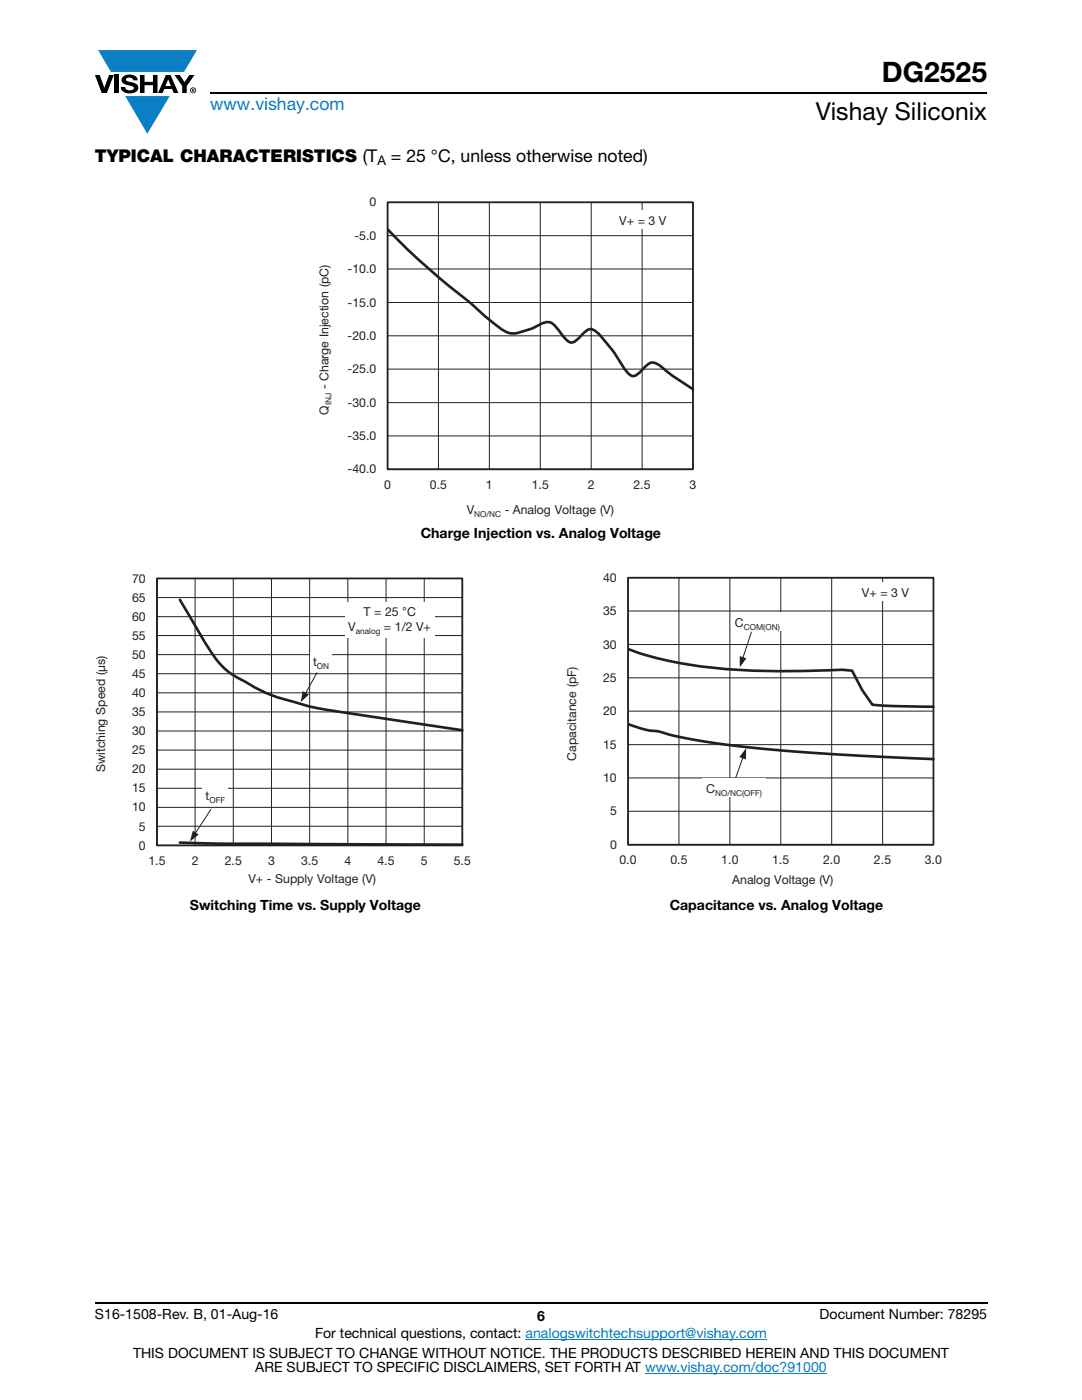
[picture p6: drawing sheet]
<svg xmlns="http://www.w3.org/2000/svg" width="216mm" height="279mm" viewBox="0 0 216 279" stroke-linecap="round" stroke-linejoin="round" font-family="sans-serif">
<g fill="#0a7fc3">
<path d="M19.6 10h19.7l-2.6 4.3h-1.1h-13.5z"/>
<path d="M25 19.2h8.9l-4.5 7.5z"/>
</g>
<g fill="#000">
<path d="M18.9 15h1l.9 2.5 1-2.5h.9l-1.4 3.6h-1zM22.9 15h.9v3.6h-.9zM24.6 15.3a2.1 2.1 0 0 1 2.8 .3l.1 .4h-.9a.79 .79 0 0 0-.7-.5 .79 .79 0 0 0-.8 .4l.3 .3 1 .2a1.08 1.08 0 0 1 1.2 1 1.08 1.08 0 0 1-1.1 1.2 1.73 1.73 0 0 1-2.4-1.2h.9a.96 .96 0 0 0 .8 .6 .96 .96 0 0 0 .9-.4 1.31 1.31 0 0 0-1.2-.6 1.03 1.03 0 0 1-1.1-.6 1.03 1.03 0 0 1 .2-1.1zM27.9 15h.9v1.3h1.7v-1.3h.9v3.6h-.9v-1.6h-1.7v1.6h-.9zM34.8 15h1.1l.9 1.4 1-1.4h1l-1.5 2.2v1.4h-.9v-1.4z"/>
<path d="M33.6 15.9l.5 1.3h-1.1zM33.1 15l-1.6 3.6h1l.3-.8h1.5l.3 .8h1l-1.6-3.6z"/>
<path d="M38.4 17.8h.2v.2h-.2zM38.3 17.7v.7h.1v-.3l.4 .3-.2-.3 .2-.2-.1-.2z"/>
<path d="M38.1 18a.46 .46 0 0 1 .9 0 .46 .46 0 0 1-.9 0zM37.9 18a.6 .6 0 0 0 1.2 0 .6 .6 0 0 0-1.2 0z"/>
</g>
<path d="M42 18.6h155M18.9 260h178.1" fill="none" stroke="#000" stroke-width=".36"/>
<path d="M104.9 267.3h48.1M128.7 274h36.3" fill="none" stroke="#007ec4" stroke-width=".2"/>
<g fill="#fff">
<path d="M63.5 39.2h75.5v64.2h-75.5z"/>
<path d="M77.3 40.4h61v53.3h-61z"/>
</g>
<g fill="none" stroke="#231f20" stroke-width=".2">
<path d="M77.3 40.4h61v53.3h-61zM77.3 53.7h61M77.3 47h61M87.5 40.4v53.3M97.6 40.4v53.3M107.8 40.4v53.3M118 40.4v53.3M128.1 40.4v53.3M77.3 73.7h61M77.3 67h61M77.3 60.4h61M77.3 87h61"/>
<path d="M77.3 80.4h61"/>
</g>
<path d="M77.3 40.4h61v53.3h-61z" fill="none" stroke="#231f20" stroke-width=".35"/>
<path d="M77.3 45.8a151.8 151.8 0 0 0 16.9 14.9l2.9 2.7a16.3 16.3 0 0 0 4.6 3.1 11 11 0 0 0 5.2-1.3l.6-.3a2.43 2.43 0 0 1 3.9 .9l.5 .6a4.5 4.5 0 0 0 2 2 2.9 2.9 0 0 0 2-1.4 2.9 2.9 0 0 1 2.1-1.3 6.8 6.8 0 0 1 3 2.7l1.5 1.9 1.6 2.5a5.3 5.3 0 0 0 2 2.2 2.34 2.34 0 0 0 2-1.2 3.7 3.7 0 0 1 2-1.5 7.4 7.4 0 0 1 3.5 2.3l4.7 3.1" fill="none" stroke="#231f20" stroke-width=".53"/>
<g fill="#fff">
<path d="M123.1 42h10.8v3.7h-10.8z"/>
<path d="M18.9 114.2h75.1v62.5h-75.1z"/>
<path d="M31.3 115.4h61v53.3h-61z"/>
</g>
<g fill="none" stroke="#231f20" stroke-width=".2">
<path d="M31.3 115.4h61v53.3h-61zM31.3 119.3h61M38.9 115.4v53.3M46.5 115.4v53.3M54.2 115.4v53.3M61.8 115.4v53.3M69.4 115.4v53.3M77 115.4v53.3M84.7 115.4v53.3M31.3 138.3h61M31.3 134.5h61M31.3 130.6h61"/>
<path d="M31.3 126.8h61M31.3 123.1h61M31.3 157.3h61M31.3 153.5h61M31.3 149.7h61M31.3 145.9h61M31.3 142.1h61M31.3 164.9h61M31.3 161.1h61"/>
</g>
<path d="M31.3 115.4h61v53.3h-61z" fill="none" stroke="#231f20" stroke-width=".35"/>
<path d="M35.9 119.7l2.6 4.4a54.9 54.9 0 0 0 5.8 8.8 20.5 20.5 0 0 0 5.3 3.6 32.9 32.9 0 0 0 10.3 3.9 117.6 117.6 0 0 0 15.2 2.8l17.2 2.5M35.9 168.2l9.3 .2 47.1 .2" fill="none" stroke="#231f20" stroke-width=".53"/>
<g fill="#fff">
<path d="M68.9 120.2h17.8v7h-17.8z"/>
<path d="M62 130.1h4.2v3.7h-4.2z"/>
<path d="M40.4 156.7h5.1v3.8h-5.1z"/>
</g>
<path d="M42.1 161.5l-3.2 5" fill="none" stroke="#231f20" stroke-width=".2"/>
<path d="M38.5 165.8l1.2 .8-1.8 1.3z" fill="#231f20"/>
<path d="M63.3 134.2l-2.4 4.4" fill="none" stroke="#231f20" stroke-width=".2"/>
<path d="M60.4 137.9l1.2 .7-1.6 1.5z" fill="#231f20"/>
<g fill="#fff">
<path d="M112.9 114.1h75.1v62.8h-75.1z"/>
<path d="M125.3 115.3h61v53.3h-61z"/>
</g>
<g fill="none" stroke="#231f20" stroke-width=".2">
<path d="M125.3 115.3h61v53.3h-61zM135.5 115.3v53.3M145.6 115.3v53.3M155.8 115.3v53.3M166 115.3v53.3M176.1 115.3v53.3M125.3 135.3h61M125.3 128.6h61M125.3 121.9h61M125.3 155.3h61M125.3 148.6h61M125.3 141.9h61"/>
<path d="M125.3 161.9h61"/>
</g>
<path d="M125.3 115.3h61v53.3h-61z" fill="none" stroke="#231f20" stroke-width=".35"/>
<path d="M125.3 129.5a81 81 0 0 0 26.3 4.4h8.3l8.1-.2 2 .1 2 3.9 2.1 3 4 .2 8.2 .1M125.3 144.5a20.8 20.8 0 0 0 6.5 1.6l2.5 .7 5.2 1 5.7 .9 6.1 .6 15.1 1.2 19.9 1" fill="none" stroke="#231f20" stroke-width=".53"/>
<path d="M171.4 116.2h10.6v3.8h-10.6z" fill="#fff"/>
<path d="M149.9 126.1l-1.7 5.4" fill="none" stroke="#231f20" stroke-width=".2"/>
<path d="M147.6 130.9l1.3 .5-1.3 1.8z" fill="#231f20"/>
<path d="M148.3 151l-1.5 4.3" fill="none" stroke="#231f20" stroke-width=".2"/>
<path d="M148.9 149.3l-.1 2.3-1.3-.5z" fill="#231f20"/>
<g fill="#fff">
<path d="M146 122.2h10.3v3.7h-10.3z"/>
<path d="M140.1 155.3h12.7v3.8h-12.7z"/>
</g>
<text font-size="5.6" x="175.9" y="16.4">DG2525</text>
<text font-size="4.9" x="162.8" y="24">Vishay Siliconix</text>
<text font-size="3.5" fill="#007ec4" x="42" y="21.9">www.vishay.com</text>
<g font-size="3.5">
<text x="18.9" y="32.3">TYPICAL CHARACTERISTICS (T</text>
<text x="78" y="32.3">= 25 °C, unless otherwise noted)</text>
</g>
<g font-size="2.8">
<text x="84" y="107.4">Charge Injection vs. Analog Voltage</text>
<text x="37.9" y="181.6">Switching Time vs. Supply Voltage</text>
<text x="133.6" y="181.6">Capacitance vs. Analog Voltage</text>
<text x="18.9" y="263.3">S16-1508-Rev. B, 01-Aug-16</text>
<text x="107.2" y="263.6">6</text>
<text x="163.6" y="263.3">Document Number: 78295</text>
<text x="62.9" y="267.1">For technical questions, contact: analogswitchtechsupport@vishay.com</text>
<text x="26.5" y="271">THIS DOCUMENT IS SUBJECT TO CHANGE WITHOUT NOTICE. THE PRODUCTS DESCRIBED HEREIN AND THIS DOCUMENT</text>
<text x="50.9" y="273.8">ARE SUBJECT TO SPECIFIC DISCLAIMERS, SET FORTH AT www.vishay.com/doc?91000</text>
</g>
<text font-size="2.6" x="75.3" y="33">A</text>
<g font-size="2.5" fill="#231f20">
<text x="73.7" y="41.2">0</text>
<text x="70.7" y="47.9">-5.0</text>
<text x="123.6" y="44.8">V+ = 3 V</text>
<text x="69.3" y="54.5">-10.0</text>
<text x="69.3" y="61.2">-15.0</text>
<text x="69.3" y="67.8">-20.0</text>
<text x="65.6" y="77.7" transform="rotate(-90 65.6 77.7)">- Charge Injection (pC)</text>
<text x="69.3" y="74.5">-25.0</text>
<text x="65.6" y="82.7" transform="rotate(-90 65.6 82.7)">Q</text>
<text x="69.3" y="81.2">-30.0</text>
<text x="69.3" y="87.8">-35.0</text>
<text x="69.3" y="94.5">-40.0</text>
<text x="76.7" y="97.6">0</text>
<text x="85.8" y="97.6">0.5</text>
<text x="97" y="97.6">1</text>
<text x="106.1" y="97.6">1.5</text>
<text x="117.3" y="97.6">2</text>
<text x="126.4" y="97.6">2.5</text>
<text x="137.6" y="97.6">3</text>
<text x="93.1" y="102.5">V</text>
<text x="100.7" y="102.5">- Analog Voltage (V)</text>
<text x="26.4" y="116.3">70</text>
<text x="120.4" y="116.1">40</text>
<text x="172" y="119.1">V+ = 3 V</text>
<text x="26.4" y="123.9">60</text>
<text x="26.4" y="120.1">65</text>
<text x="69.5" y="125.9">V</text>
<text x="72.5" y="123">T = 25 °C</text>
<text x="76.6" y="125.9">= 1/2 V+</text>
<text x="120.4" y="122.8">35</text>
<text x="146.6" y="125.1">C</text>
<text x="26.4" y="131.5">50</text>
<text x="26.4" y="127.7">55</text>
<text x="120.4" y="129.4">30</text>
<text x="26.4" y="135.3">45</text>
<text x="62.5" y="132.9">t</text>
<text x="120.4" y="136.1">25</text>
<text x="26.4" y="142.9">35</text>
<text x="26.4" y="139.1">40</text>
<text x="120.4" y="142.8">20</text>
<text x="26.4" y="146.7">30</text>
<text x="120.4" y="149.4">15</text>
<text x="21" y="154.1" transform="rotate(-90 21 154.1)">Switching Speed (μs)</text>
<text x="26.4" y="154.3">20</text>
<text x="26.4" y="150.5">25</text>
<text x="115" y="151.8" transform="rotate(-90 115 151.8)">Capacitance (pF)</text>
<text x="26.4" y="161.9">10</text>
<text x="26.4" y="158.1">15</text>
<text x="41" y="159.6">t</text>
<text x="120.4" y="156.1">10</text>
<text x="140.9" y="158.2">C</text>
<text x="27.7" y="165.7">5</text>
<text x="121.7" y="162.7">5</text>
<text x="27.7" y="169.6">0</text>
<text x="29.6" y="172.7">1.5</text>
<text x="38.3" y="172.7">2</text>
<text x="44.8" y="172.7">2.5</text>
<text x="53.5" y="172.7">3</text>
<text x="60.1" y="172.7">3.5</text>
<text x="68.7" y="172.7">4</text>
<text x="75.3" y="172.7">4.5</text>
<text x="84" y="172.7">5</text>
<text x="90.5" y="172.7">5.5</text>
<text x="121.7" y="169.4">0</text>
<text x="123.6" y="172.5">0.0</text>
<text x="133.8" y="172.5">0.5</text>
<text x="143.9" y="172.5">1.0</text>
<text x="154.1" y="172.5">1.5</text>
<text x="164.2" y="172.5">2.0</text>
<text x="174.4" y="172.5">2.5</text>
<text x="184.5" y="172.5">3.0</text>
<text x="49.6" y="176.2">V+ - Supply Voltage (V)</text>
<text x="146.1" y="176.3">Analog Voltage (V)</text>
</g>
<g font-size="1.7" fill="#231f20">
<text x="66.2" y="80.9" transform="rotate(-90 66.2 80.9)">INJ</text>
<text x="94.6" y="103.1">NO/NC</text>
<text x="148.4" y="125.7">COM(ON)</text>
<text x="71" y="126.5">analog</text>
<text x="63.2" y="133.5">ON</text>
<text x="41.8" y="160.2">OFF</text>
<text x="142.7" y="158.8">NO/NC(OFF)</text>
</g>
</svg>
